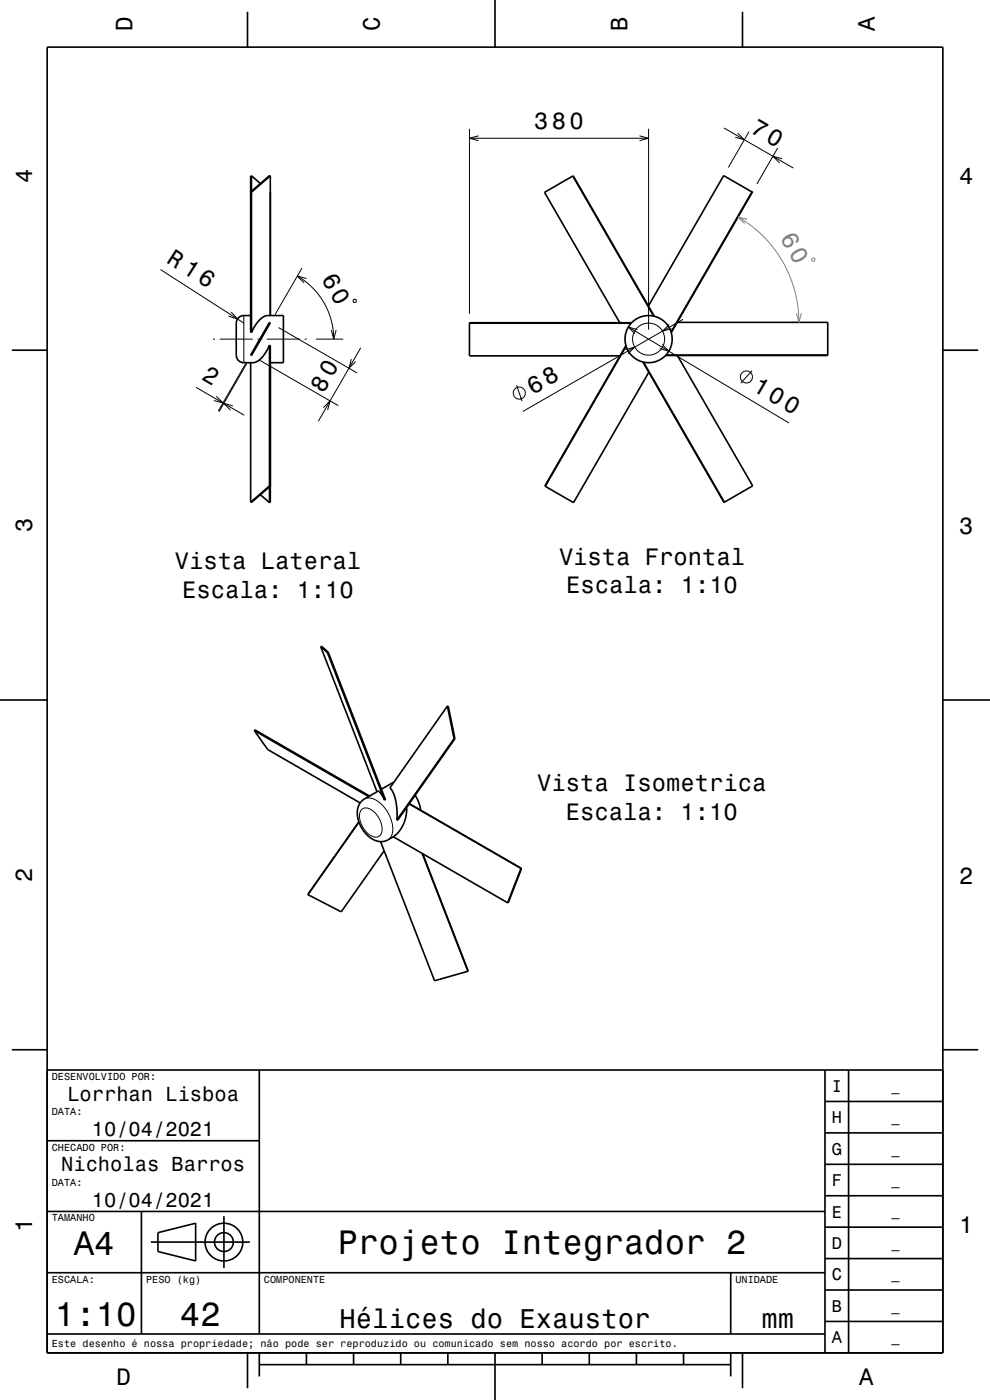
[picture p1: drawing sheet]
<svg xmlns="http://www.w3.org/2000/svg" width="210mm" height="297mm" viewBox="0 0 210 297" stroke-linecap="round" stroke-linejoin="round" font-family="sans-serif">
<g fill="none" stroke="#000" stroke-width=".21">
<path d="M99.6 27.3v39.3M99.6 29.3h38M101.5 28.8l-1.9 .5 1.9 .5M135.7 28.8l1.9 .5-1.9 .5M137.6 27.3v42.6M153.6 27.1l14.7 8.5M156.5 28.2l1.4 1.4-1.9-.5M158.9 27.9l-4.4 7.6M165 31.4l-4.4 7.6M165.9 33.7l-1.9-.6 1.4 1.5M34.1 57.2l17.6 11.3M63.1 58.6l1.6 1 1.5 1.3 1.3 1.5 1.3 1.9 .8 1.8 .7 1.9 .4 1.9 .1 2"/>
<path d="M64.1 56.8l-5.8 10M65 59.1l-1.9-.5 1.4 1.4M45.2 71.9h.4M46.6 71.9h7M49 66.2l1.4 1.5-1.9-.6M51.7 66.9v10M52.2 77.1l-5.9 10.1M52.3 77.1l-5.8 10.2M54.6 71.9h1M55.1 76.4l16.6 9.6M56.6 71.9h7M59.1 69.5l16.6 9.6"/>
<path d="M64.6 71.9h.4M67 71.9h5.8M70.3 70l.5 1.9 .5-1.9M74.5 76.2l-.5 1.9 1.4-1.4M75 63.6l.5-.1v.6h-.5zM76.5 73.8l-9 15.6M132.7 74.2l1.9-.6-1.4 1.4M133.3 69.4l34.1 20.3M135.2 69.9l-1.9-.5 1.4 1.4M140.5 73.1l1.4 1.4-1.9-.5M141.9 68.8l-1.4 1.4 2-.5M144.9 67.8l-34 19.5"/>
<path d="M159.5 78.6l-2.4 2.7M41.6 82.2l10.2 5.9M45.9 84.1l1.4 1.4-1.9-.5M49.4 86.1l-1.9-.5 1.4 1.4M68.6 86.5l1.4-1.5-.5 2M109.6 81.7l1.1 3.4M76.7 171.7a2.03 2.03 0 0 1 2.8 .7 4.2 4.2 0 0 1 1.2 4.8 1.9 1.9 0 0 1-2.8-.5 4.3 4.3 0 0 1-1.3-4.8zM77.3 169.5a3.4 3.4 0 0 1 3.9 1.4 6.6 6.6 0 0 1 1.8 6.5l-.7 .8"/>
<circle cx="137.6" cy="71.9" r="3.4"/>
<circle cx="158.3" cy="80" r="1.28"/>
<circle cx="110.2" cy="83.4" r="1.28"/>
</g>
<g fill="none" stroke="#000" stroke-width=".35">
<path d="M10 10h190v277h-190zM52.5 2.5v7.5M105 0v10M157.5 2.5v7.5M53.3 37.3v3.3M53.3 37.3h-.1v33.1l.1 .2M53.3 37.3l1.9 1.6M57.3 37.3h-.1l-4 3.4 .1 .1M57.3 37.3l-4 3.5M57.3 37.3v29.6M121.5 37.3l-6 3.5 16 27.7M121.5 37.3l17.3 29.8"/>
<path d="M121.5 37.3l17.2 29.8M53.3 40.8v29.8M159.5 40.7l-6-3.4-16 27.6M159.5 40.7l-17.1 29.9M159.5 40.7l-17.2 29.7M2.5 74.3h7.5M53.2 66.9h-1.5a1.6 1.6 0 0 0-1.6 1.6v6.8a1.6 1.6 0 0 0 1.6 1.6h2a5 5 0 0 0 3.3-3.3l.2-.4M53.2 76.9v29.6M53.3 70.6a5.3 5.3 0 0 1 3.5-3.7h3.3v10h-2.8M57.2 68.4l.1 .1-4 6.9-.1-.1zM57.2 73.2l.1 .1v33.3h-.1M57.2 73.2v29.9"/>
<path d="M99.6 68.6h34.3M132.8 73.3l-17.1 29.9M132.8 73.4l-17.1 29.8M134 68.5h-34.4v7h31.9M136.4 76.8l17.3 29.7M136.5 76.8l17.2 29.7M137.6 79l-15.9 27.6-6-3.4M141.3 75.3h34.3M143.6 68.4h32v7h-34.4M143.7 75.4l16 27.7-6 3.4M200 74.3h7.5M55.2 105l2 1.6"/>
<path d="M57.2 103.3v3.3M57.2 103.1l-4 3.4M57.2 103.1h.1l-4 3.5-.1-.1M68 137.2l1.4 1.2M68 137.2l.2-.1 1.4 1.3M68 137.2l12 30.8M69.4 138.4l12.2 31.3M69.6 138.4h-.2M69.6 138.4l12.2 31.3h-.2M0 148.5h10M53.9 155l2.9 4 19.6 11.3M53.9 155l.2-.2 24.3 14.1"/>
<path d="M53.9 155l24.3 14M94.9 149.8l-12.2 17.3a9.5 9.5 0 0 1 1.5 6.9M94.9 149.8l1.4 6.9M94.9 149.8h.2l1.4 6.9M96.3 156.7h.2M96.3 156.7l-12.1 17.3M96.5 156.7l-12.2 17.3h-.1M200 148.5h10M76.1 174.4l-10.8 15.4M80.7 178.5l11.5 29.6 7.1-2M81.6 169.7l-.8-1.3-.5-.6-3 1.7a3.8 3.8 0 0 0-1.2 4.9 5.5 5.5 0 0 0 4.8 4.1l1.1-.2 1.4-.8M83.4 177.5l24.3 14"/>
<path d="M83.6 165.9l-2.7 1.5M86.3 171.3a7.3 7.3 0 0 1-2.9 6.2M86.8 170.5l23.7 13.7M86.8 170.5l23.8 13.7M88.1 168.7l.8 1.6 .3 1.6M81.5 180.5l-9.1 12.9-7.1-3.6M89.6 181.1l9.7 25M89.7 181.1l9.6 25M110.5 184.2l-2.8 7.3M110.5 184.2h.1M110.6 184.2l-2.8 7.3h-.1M2.5 222.7h7.5"/>
<path d="M10 227h190M55 227v56M175 233.7h25M175 227v60M180 227v60M200 222.7h7.5M10 257h165M10 242h45M30 257v26M47.5 258v11M175 253.7h25M175 247h25"/>
<path d="M175 240.3h25M10 270h165M32 263.5h21M33.5 261.5l8-2v8l-8-2zM155 270v13M175 273.7h25M175 267h25M175 260.3h25M10 283h165M52.5 287v7.5M55 289.5h100M55 287v5"/>
<path d="M65 287v2.5M75 287v2.5M85 287v2.5M95 287v2.5M105 287v10M115 287v2.5M125 287v2.5M135 287v2.5M145 287v2.5M155 287v5M157.5 287v7.5M175 280.3h25"/>
<circle cx="137.6" cy="71.9" r="5"/>
<circle cx="47.5" cy="263.5" r="2"/>
<circle cx="47.5" cy="263.5" r="4"/>
</g>
<path d="M159.4 40.6h.4v.3h-.4z" fill-rule="evenodd" fill="#000"/>
<path d="M156.6 46l2.9 2 2.6 2.3 2.3 2.7 1.6 2.5 1.5 2.9 1 3.1 .7 3.4 .3 3.5M158.5 46.5l-1.9-.5 1.4 1.4M172.3 54.8h.5v.5l-.5 .1zM168.9 66.5l.6 1.9 .5-1.9" fill="none" stroke="#808080" stroke-width=".21"/>
<g font-size="7.2">
<text x="15.7" y="266.3">A4</text>
<text x="71.6" y="266.1">Projeto Integrador 2</text>
<text x="11.7" y="281.3">1:10</text>
<text x="38.2" y="281.3">42</text>
</g>
<g font-size="5.8">
<text x="72" y="281.6">Hélices do Exaustor</text>
<text x="161.5" y="281.6">mm</text>
</g>
<g font-size="5.1">
<text x="159" y="28" transform="rotate(30 159 28)">70</text>
<text x="68.1" y="59.2" transform="rotate(60 68.1 59.2)">60</text>
<text x="42.6" y="80.5" transform="rotate(30 42.6 80.5)">2</text>
<text x="68.6" y="83.5" transform="rotate(-60 68.6 83.5)">80</text>
<text x="113" y="83.8" transform="rotate(-30 113 83.8)">68</text>
</g>
<text font-size="5.1" fill="#808080" x="165.4" y="50.4" transform="rotate(60 165.4 50.4)">60</text>
<g font-size="5">
<text x="28.1" y="6.5" transform="rotate(-90 28.1 6.5)">D</text>
<text x="80.6" y="6.5" transform="rotate(-90 80.6 6.5)">C</text>
<text x="133.1" y="6.5" transform="rotate(-90 133.1 6.5)">B</text>
<text x="185.6" y="6.5" transform="rotate(-90 185.6 6.5)">A</text>
<text x="113.3" y="27.3">380</text>
<text x="6.8" y="38.7" transform="rotate(-90 6.8 38.7)">4</text>
<text x="203.5" y="39">4</text>
<text x="35.1" y="55.5" transform="rotate(33 35.1 55.5)">R 16</text>
<text x="159.4" y="82.6" transform="rotate(31 159.4 82.6)">100</text>
<text x="6.8" y="112.9" transform="rotate(-90 6.8 112.9)">3</text>
<text x="203.5" y="113.2">3</text>
<text x="118.6" y="119.8">Vista Frontal</text>
<text x="37.1" y="120.8">Vista Lateral</text>
<text x="120.1" y="125.8">Escala: 1:10</text>
<text x="38.6" y="126.8">Escala: 1:10</text>
<text x="114" y="167.8">Vista Isometrica</text>
<text x="120" y="173.9">Escala: 1:10</text>
<text x="6.8" y="187.1" transform="rotate(-90 6.8 187.1)">2</text>
<text x="203.5" y="187.4">2</text>
<text x="6.8" y="261.3" transform="rotate(-90 6.8 261.3)">1</text>
<text x="203.5" y="261.6">1</text>
<text x="24.7" y="293.8">D</text>
<text x="182.2" y="293.8">A</text>
</g>
<g font-size="4.3">
<text x="14.3" y="233.5">Lorrhan Lisboa</text>
<text x="19.5" y="241">10/04/2021</text>
<text x="13" y="248.5">Nicholas Barros</text>
<text x="19.5" y="256">10/04/2021</text>
</g>
<g font-size="3.6">
<text x="176.4" y="231.6">I</text>
<text x="176.4" y="238.3">H</text>
<text x="176.4" y="245">G</text>
<text x="176.4" y="251.6">F</text>
<text x="176.4" y="258.3">E</text>
<text x="176.4" y="265">D</text>
<text x="176.4" y="271.6">C</text>
<text x="176.4" y="278.3">B</text>
<text x="176.4" y="285">A</text>
</g>
<g font-size="2.9">
<text x="189.1" y="231.4">_</text>
<text x="189.1" y="238">_</text>
<text x="189.1" y="244.7">_</text>
<text x="189.1" y="251.4">_</text>
<text x="189.1" y="258">_</text>
<text x="189.1" y="264.7">_</text>
<text x="189.1" y="271.4">_</text>
<text x="189.1" y="278">_</text>
<text x="189.1" y="284.7">_</text>
</g>
<g font-size="2.2">
<text x="11" y="229.1">DESENVOLVIDO POR:</text>
<text x="11" y="236.6">DATA:</text>
<text x="11" y="244.1">CHECADO POR:</text>
<text x="11" y="251.6">DATA:</text>
<text x="11" y="259.1">TAMANHO</text>
<text x="11" y="272.1">ESCALA:</text>
<text x="31" y="272.1">PESO (kg)</text>
<text x="56" y="272.1">COMPONENTE</text>
<text x="156" y="272.1">UNIDADE</text>
<text x="11" y="285.8">Este desenho é nossa propriedade; não pode ser reproduzido ou comunicado sem nosso acordo por escrito.</text>
</g>
</svg>
